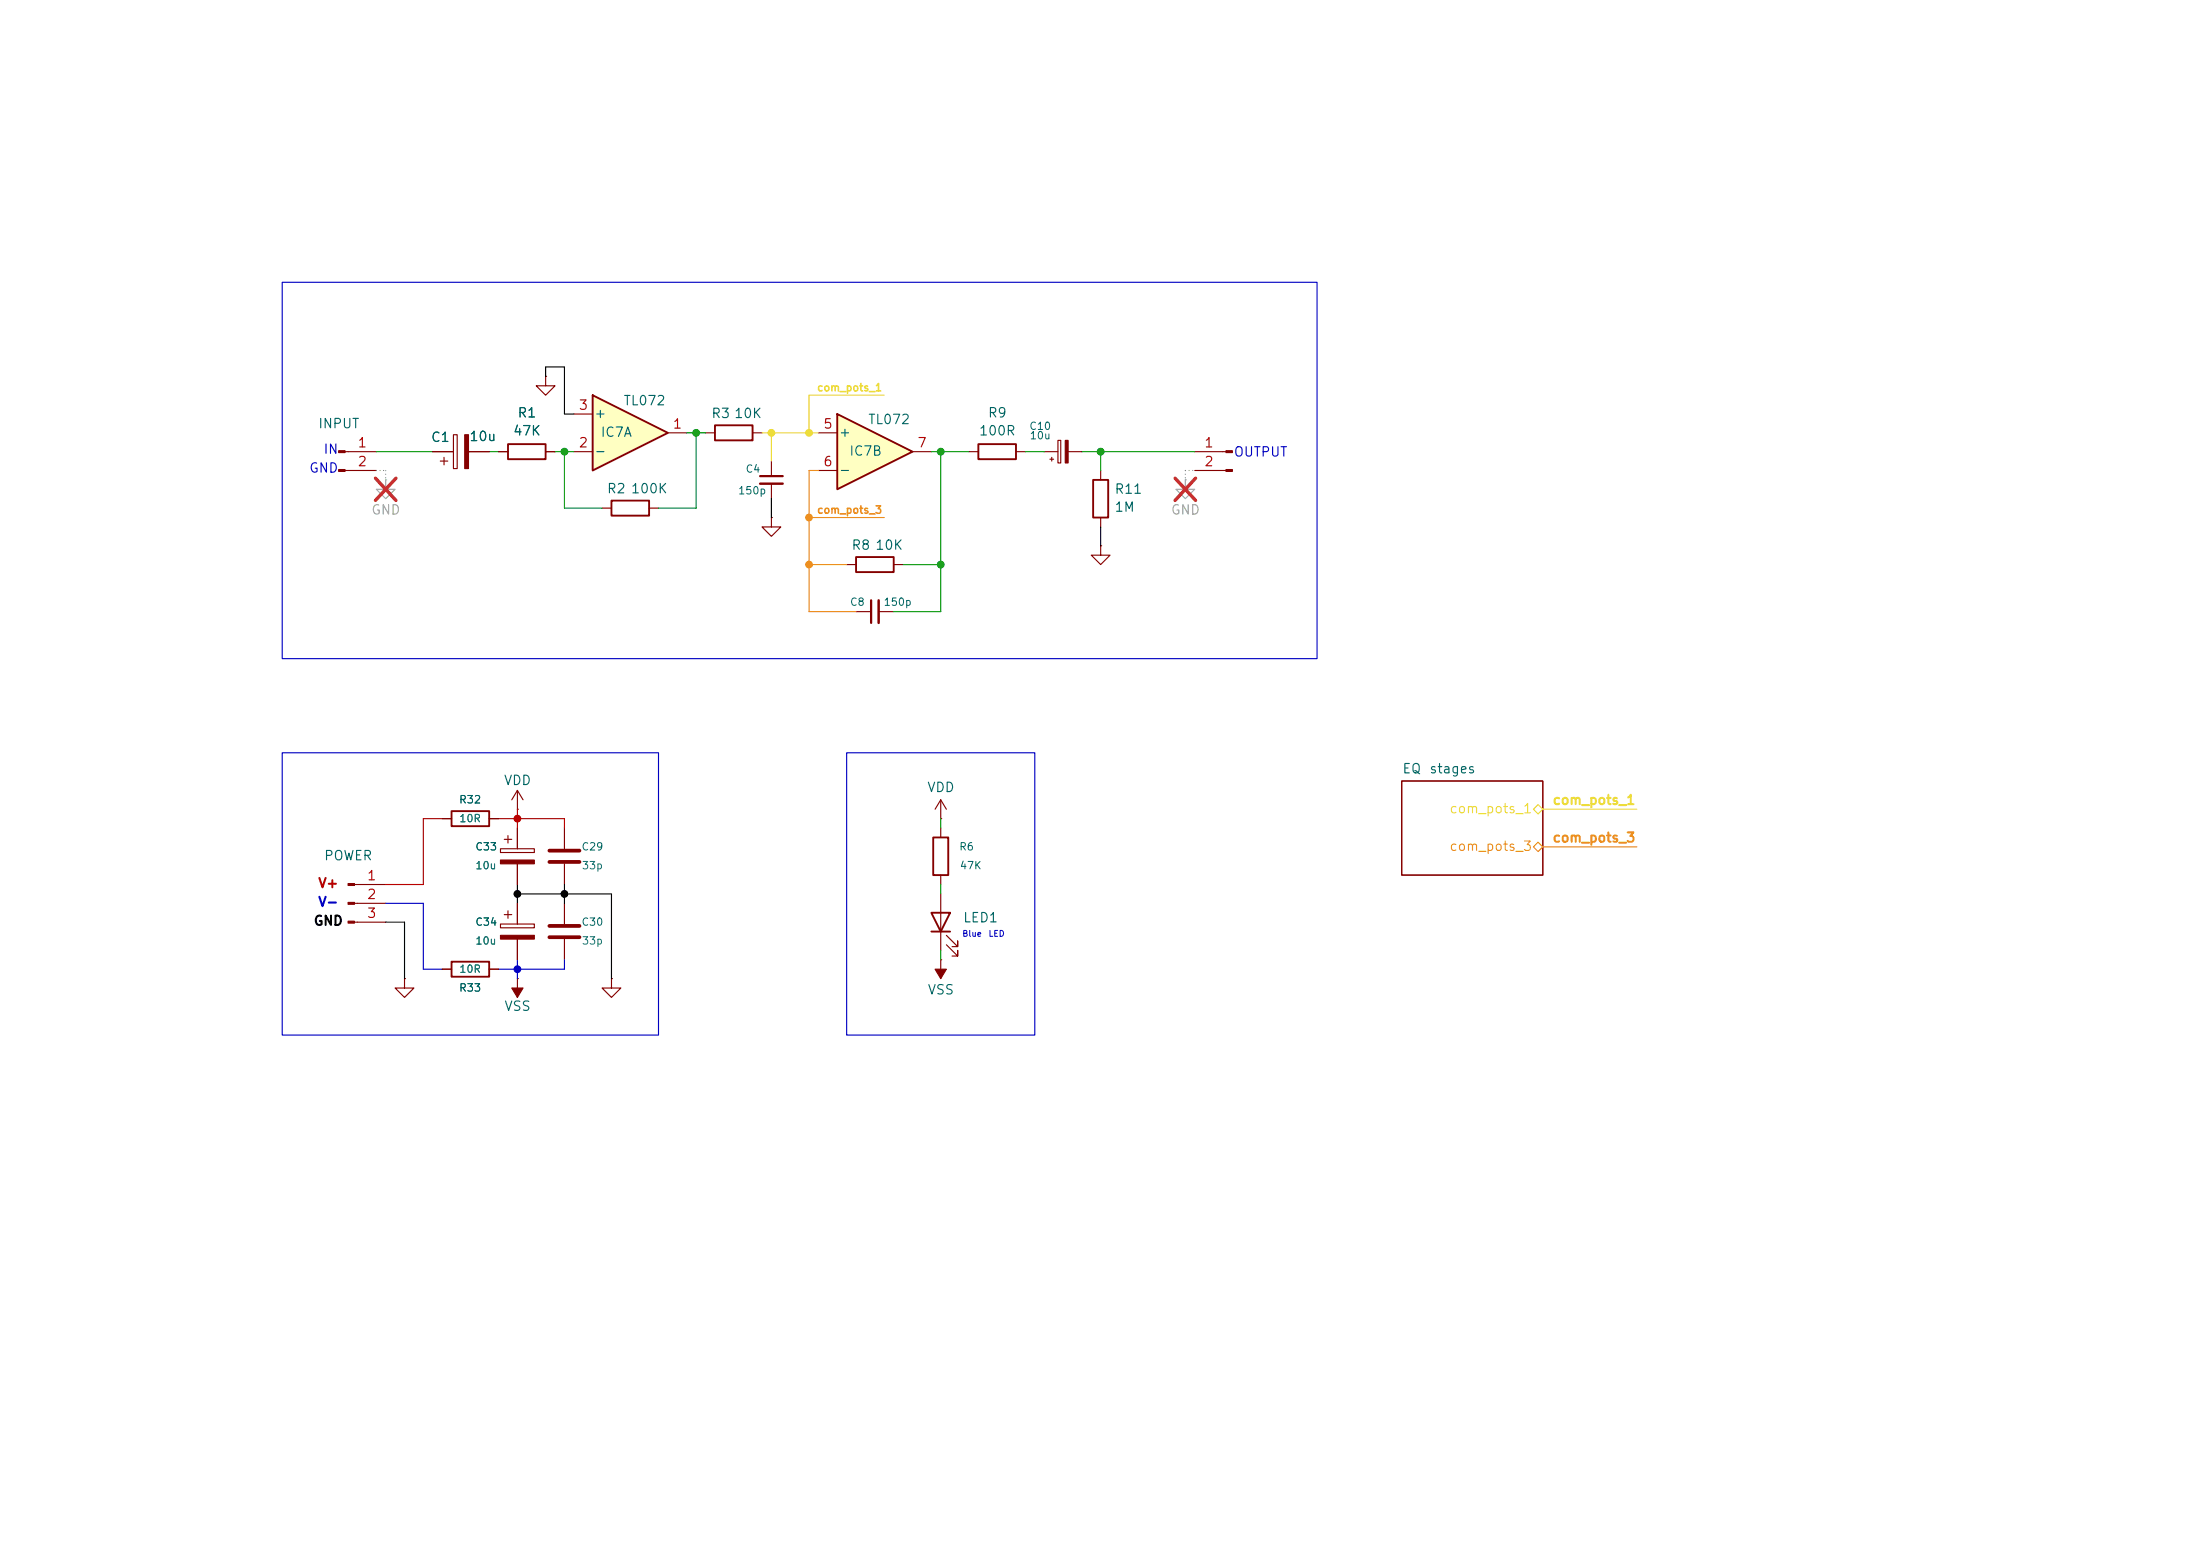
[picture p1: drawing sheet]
<svg xmlns="http://www.w3.org/2000/svg" width="297mm" height="210mm" viewBox="0 0 297 210" stroke-linecap="round" stroke-linejoin="round" font-family="sans-serif">
<path d="M189.2 105.4h19.1v12.7h-19.1z" fill="none" stroke="#840000" stroke-width=".15"/>
<path d="M207 109.2l.6-.6 .7 .6-.7 .7z" fill="none" stroke="#eddc35" stroke-width=".15"/>
<path d="M207 114.3l.6-.6 .7 .6-.7 .6z" fill="none" stroke="#ed8f1f" stroke-width=".15"/>
<path d="M80 53.3l10.2 5.1-10.2 5.1z" fill="#ffffc2"/>
<path d="M68.6 59.9h5.1v2.1h-5.1zM80 53.3l10.2 5.1-10.2 5.1zM96.5 57.4h5.1v2h-5.1zM132.1 59.9h5.1v2.1h-5.1zM115.6 75.2h5v2h-5zM147.6 64.8h2v5.1h-2zM61 109.5h5v2h-5zM126 113h2v5.1h-2zM61 129.8h5v2h-5zM125.7 123.2h2.6l-1.3 2.5zM125.7 125.7h2.6" fill="none" stroke="#840000" stroke-width=".25"/>
<g fill="none" stroke="#840000" stroke-width=".15">
<path d="M61.2 58.7h.5v4.5h-.5zM73.7 50.8v1.3h1.2l-1.2 1.2-1.3-1.2h1.3M73.7 50.8h.1M77.5 55.9h2.5M90.2 58.4h2.5M95.2 58.4h1.3M101.6 58.4h1.3M142.8 59.4h.4v3.1h-.4zM46.6 61h4.2M46.6 63.5h4.2M58.4 61h2.8M59.4 62.2h1.1"/>
<path d="M59.9 61.7v1M63.2 61h2.8M67.3 61h1.3M73.7 61h1.2M77.5 61h2.5M104.1 69.9v1.2h1.3l-1.3 1.3-1.2-1.3h1.2M104.1 69.9h.1M104.1 62.2v2.1M104.1 65.3v2M114.3 76.2h1.3M120.6 76.2h1.3M130.8 61h1.3"/>
<path d="M137.2 61h1.2M141 61h1.8M141.7 62h.5M142 61.7v.5M144.2 61h1.8M148.6 73.7v1.2h1.3l-1.3 1.3-1.3-1.3h1.3M148.6 73.7h.1M148.6 63.5v1.3M148.6 69.9v1.2M161.3 61h4.2M161.3 63.5h4.2M115.6 82.6h2"/>
<path d="M118.6 82.6h2M47.9 119.4h4.2M59.7 110.5h1.3M66 110.5h1.3M67.6 114.6h4.5v.5h-4.5zM68.1 113.3h1M68.6 112.8v1M69.8 109.2h.1M69.8 106.7l-.7 1.3M69.8 106.7l.8 1.3M69.8 106.7v2.5M69.8 111.8v2.8"/>
<path d="M69.8 116.6v2.8M76.2 111.8v2.8M76.2 116.6v2.8M127 110.5h.1M127 108v2.5M127 111.8v1.2M127 118.1v1.3M127 108l-.8 1.2M127 108l.8 1.2M47.9 121.9h4.2M47.9 124.5h4.2M54.6 132.1v1.3h1.3l-1.3 1.2-1.3-1.2h1.3"/>
<path d="M54.6 132.1h.1M59.7 130.8h1.3M66 130.8h1.3M67.6 124.7h4.5v.5h-4.5zM68.1 123.4h1M68.6 122.9v1.1M69.8 132.1h.1M69.8 121.9v2.8M69.8 126.7v2.8M69.8 132.1v2.5M76.2 121.9v2.8M76.2 126.7v2.8"/>
<path d="M82.5 132.1v1.3h-1.2l1.2 1.2 1.3-1.2h-1.3M82.5 132.1h.1M127 129.5h.1M127 120.7v7.6M127 129.5v2.6M127.8 127.5l1.5 1.5v-.7v.7h-.8M127.8 126.2l1.5 1.6v-.8v.8h-.8"/>
</g>
<path d="M160 64.8v1.2h-1.3l1.3 1.3 1.3-1.3h-1.3M160 64.8h.1" fill="none" stroke="#a1a1a1" stroke-width=".15"/>
<path d="M158.6 64.5l2.8 3M161.4 64.5l-2.8 3" fill="none" stroke="#e12e31" stroke-width=".46"/>
<g fill="#840000" stroke="#840000" stroke-width=".15">
<path d="M126.2 130.8h1.6l-.8 1.3z"/>
<path d="M62.7 58.7h.5v4.5h-.5z"/>
<path d="M45.7 60.8h.9v.3h-.9z"/>
<path d="M45.7 63.4h.9v.2h-.9z"/>
<path d="M165.5 60.8h.9v.3h-.9z"/>
<path d="M165.5 63.4h.9v.2h-.9z"/>
<path d="M47 119.3h.9v.2h-.9z"/>
<path d="M47 121.8h.9v.2h-.9z"/>
<path d="M47 124.3h.9v.3h-.9z"/>
<path d="M69.1 133.4h1.5l-.8 1.2z"/>
<path d="M67.6 126.2h4.5v.5h-4.5z"/>
<path d="M67.6 116.1h4.5v.5h-4.5z"/>
<path d="M143.8 59.4h.4v3.1h-.4z"/>
</g>
<path d="M102.6 64.3h3.1M117.6 81v3.1" fill="none" stroke="#840000" stroke-width=".3"/>
<path d="M102.6 65.3h3.1M118.6 81v3.1" fill="none" stroke="#840000" stroke-width=".33"/>
<path d="M74.2 116.3h4M74.2 114.8h4M74.2 125h4M74.2 126.5h4" fill="none" stroke="#840000" stroke-width=".51"/>
<path d="M113 55.9l10.2 5.1-10.2 5z" fill="#ffffc2"/>
<path d="M113 55.9l10.2 5.1-10.2 5zM82.5 67.6h5.1v2h-5.1z" fill="none" stroke="#840000" stroke-width=".25"/>
<g fill="none" stroke="#840000" stroke-width=".15">
<path d="M110.5 58.4h2.5M58.4 61h2.8M63.2 61h2.8M67.3 61h1.3M73.7 61h1.2M81.3 68.6h1.2M87.6 68.6h1.3M110.5 63.5h2.5M123.2 61h2.5M59.7 110.5h1.3M66 110.5h1.3M69.8 111.8v2.8"/>
<path d="M69.8 116.6v2.8M59.7 130.8h1.3M66 130.8h1.3M69.8 121.9v2.8M69.8 126.7v2.8"/>
</g>
<path d="M52.1 64.8v1.2h1.2l-1.2 1.3-1.3-1.3h1.3M52.1 64.8h.1" fill="none" stroke="#a1a1a1" stroke-width=".15"/>
<path d="M50.7 64.5l2.8 3M53.5 64.5l-2.8 3" fill="none" stroke="#e12e31" stroke-width=".46"/>
<path d="M50.8 63.5h1.3M52.1 63.5v1.3M160 63.5h1.3M160 63.5v1.3" fill="none" stroke="#848484" stroke-width=".15" stroke-dasharray="0 .5"/>
<path d="M59.7 110.5h-2.6v8.9h-5M67.3 110.5h8.9v1.3M69.8 109.2v2.6" fill="none" stroke="#c20000" stroke-width=".15"/>
<path d="M38.1 38.1h139.7v50.8h-139.7zM38.1 101.6h50.8v38.1h-50.8zM114.3 101.6h25.4v38.1h-25.4zM52.1 121.9h5v8.9h2.6M69.8 129.5v2.6M76.2 129.5v1.3h-8.9" fill="none" stroke="#0000c2" stroke-width=".15"/>
<path d="M73.7 50.8v-1.3h2.5v6.4h1.3M104.1 67.3v2.6M148.6 71.1v2.6M69.8 119.4v2.5M76.2 119.4v2.5M52.1 124.5h2.5v7.6M69.8 120.7h12.7v11.4" fill="none" stroke="#000" stroke-width=".15"/>
<g fill="none" stroke="#009600" stroke-width=".15">
<path d="M92.7 58.4h2.5M94 58.4v10.2h-5.1M50.8 61h7.6M66 61h1.3M74.9 61h2.6M76.2 61v7.6h5.1M121.9 76.2h5.1M125.7 61h5.1M127 61v21.6h-6.4M138.4 61h2.6M146 61h15.3M148.6 61v2.5"/>
<path d="M127 110.5v1.3M127 119.4v1.3M127 128.3v1.2"/>
</g>
<path d="M109.2 69.9h10.2M109.2 76.2h5.1M110.5 63.5h-1.3v19.1h6.4M208.3 114.3h12.7" fill="none" stroke="#ed8f1f" stroke-width=".15"/>
<path d="M102.9 58.4h7.6M104.1 58.4v3.8M119.4 53.3h-10.2v5.1M208.3 109.2h12.7" fill="none" stroke="#eddc35" stroke-width=".15"/>
<g fill="#009600" stroke="#009600" stroke-width=".14">
<circle cx="127" cy="76.2" r=".46"/>
<circle cx="127" cy="61" r=".46"/>
<circle cx="148.6" cy="61" r=".46"/>
<circle cx="76.2" cy="61" r=".46"/>
<circle cx="94" cy="58.4" r=".46"/>
</g>
<g fill="#000" stroke="#000" stroke-width=".14">
<circle cx="69.8" cy="120.7" r=".46"/>
<circle cx="76.2" cy="120.7" r=".46"/>
</g>
<circle cx="69.8" cy="130.8" r=".46" fill="#0000c2" stroke="#0000c2" stroke-width=".14"/>
<circle cx="69.8" cy="110.5" r=".46" fill="#c20000" stroke="#c20000" stroke-width=".14"/>
<g fill="#eddc35" stroke="#eddc35" stroke-width=".14">
<circle cx="109.2" cy="58.4" r=".46"/>
<circle cx="104.1" cy="58.4" r=".46"/>
</g>
<g fill="#ed8f1f" stroke="#ed8f1f" stroke-width=".14">
<circle cx="109.2" cy="76.2" r=".46"/>
<circle cx="109.2" cy="69.9" r=".46"/>
</g>
<g font-size="1.3" fill="#006464">
<text x="42.9" y="58.1">INPUT</text>
<text x="58.1" y="60">C1</text>
<text x="63.3" y="59.8">10u</text>
<text x="69.2" y="59.1">47K</text>
<text x="69.8" y="56.7">R1</text>
<text x="80.1" y="56.7">+</text>
<text x="81" y="59.3">IC7A</text>
<text x="84.1" y="55">TL072</text>
<text x="95.9" y="56.7">R3</text>
<text x="99" y="56.7">10K</text>
<text x="113.2" y="59.3">+</text>
<text x="117.1" y="57.6">TL072</text>
<text x="132.1" y="59.1">100R</text>
<text x="133.3" y="56.7">R9</text>
<text x="80.1" y="61.8">-</text>
<text x="113.2" y="64.4">-</text>
<text x="114.6" y="61.8">IC7B</text>
<text x="81.8" y="66.9">R2</text>
<text x="85.1" y="66.9">100K</text>
<text x="150.4" y="69.4">1M</text>
<text x="150.4" y="67">R11</text>
<text x="114.9" y="74.5">R8</text>
<text x="118.1" y="74.5">10K</text>
<text x="67.9" y="106.3">VDD</text>
<text x="125.1" y="107.2">VDD</text>
<text x="189.2" y="104.7">EQ</text>
<text x="192.9" y="104.7">stages</text>
<text x="43.7" y="116.4">POWER</text>
<text x="129.9" y="124.8">LED1</text>
<text x="68" y="136.8">VSS</text>
<text x="125.1" y="134.5">VSS</text>
</g>
<g font-size="1.3" fill="#a90000">
<text x="78" y="55.6">3</text>
<text x="90.7" y="58.2">1</text>
<text x="111.1" y="58.2">5</text>
<text x="48.2" y="60.7">1</text>
<text x="48.2" y="63.2">2</text>
<text x="78" y="60.7">2</text>
<text x="111.1" y="63.2">6</text>
<text x="123.8" y="60.7">7</text>
<text x="162.5" y="60.7">1</text>
<text x="162.5" y="63.2">2</text>
<text x="49.5" y="119.1">1</text>
<text x="49.5" y="121.7">2</text>
<text x="49.5" y="124.2">3</text>
</g>
<g font-size="1.3" fill="#0000c2">
<text x="41.6" y="64.1">GND</text>
<text x="43.6" y="61.6">IN</text>
<text x="166.5" y="61.9">OUTPUT</text>
<text x="42.9" y="122.7">V-</text>
</g>
<g font-size="1.3" fill="#989898">
<text x="50" y="69.8">GND</text>
<text x="158" y="69.8">GND</text>
</g>
<g font-size="1.3" fill="#eddc35">
<text x="195.6" y="110.1">com_pots_1</text>
<text x="209.5" y="108.9">com_pots_1</text>
</g>
<g font-size="1.3" fill="#ed8f1f">
<text x="209.5" y="114">com_pots_3</text>
<text x="195.6" y="115.2">com_pots_3</text>
</g>
<text font-size="1.3" x="42.3" y="125.2">GND</text>
<text font-size="1.3" fill="#c20000" x="42.9" y="120.1">V+</text>
<text font-size="1" fill="#eddc35" x="110.2" y="53.1">com_pots_1</text>
<g font-size="1" fill="#006464">
<text x="138.9" y="58.3">C10</text>
<text x="138.9" y="59.5">10u</text>
<text x="100.6" y="64">C4</text>
<text x="99.6" y="67">150p</text>
<text x="114.7" y="82">C8</text>
<text x="119.2" y="82">150p</text>
<text x="61.9" y="108.7">R32</text>
<text x="64.1" y="115">C33</text>
<text x="78.4" y="115">C29</text>
<text x="129.4" y="115">R6</text>
<text x="129.5" y="117.6">47K</text>
<text x="64.1" y="125.2">C34</text>
<text x="78.4" y="125.2">C30</text>
<text x="61.9" y="134.1">R33</text>
</g>
<text font-size="1" fill="#ed8f1f" x="110.2" y="69.6">com_pots_3</text>
<g font-size="1" fill="#008484">
<text x="61.9" y="111.2">10R</text>
<text x="64.1" y="117.6">10u</text>
<text x="78.5" y="117.6">33p</text>
<text x="61.9" y="131.5">10R</text>
<text x="64.1" y="127.7">10u</text>
<text x="78.5" y="127.7">33p</text>
</g>
<g font-size=".8" fill="#0000c2">
<text x="129.8" y="126.6">Blue</text>
<text x="133.4" y="126.6">LED</text>
</g>
</svg>
